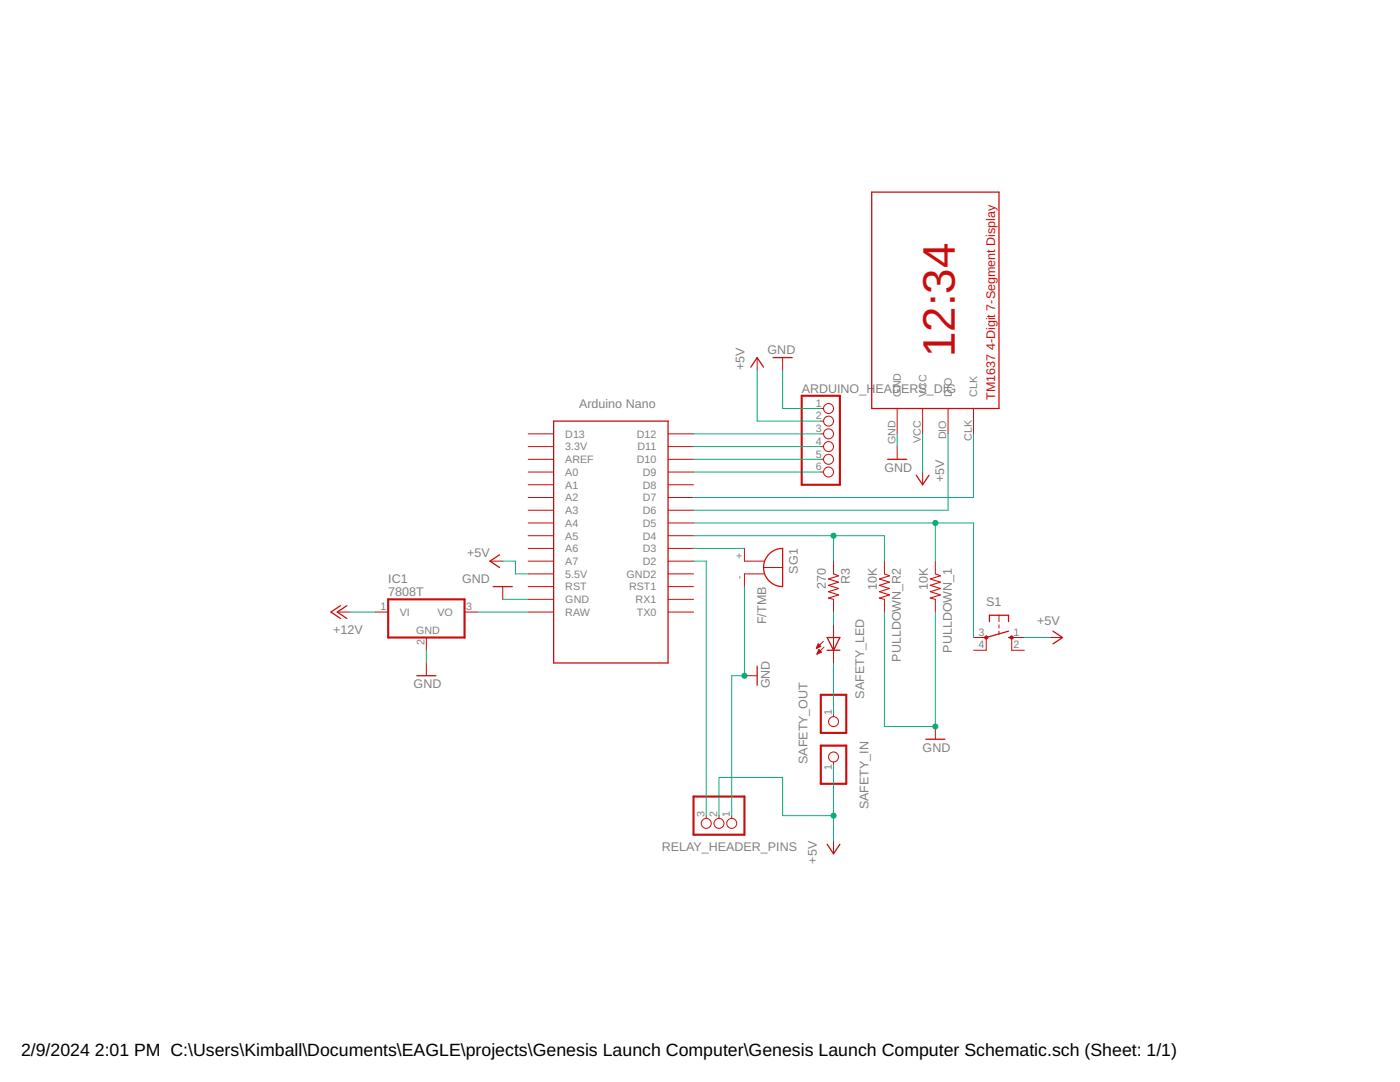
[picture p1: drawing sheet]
<svg xmlns="http://www.w3.org/2000/svg" width="279mm" height="216mm" viewBox="0 0 279 216" stroke-linecap="round" stroke-linejoin="round" font-family="sans-serif">
<g fill="none" stroke="#c90d0c" stroke-width=".2">
<path d="M151.1 71.4v2.5M156.2 71.4v2.5M105.4 89.1h5.1M105.4 91.7h5.1M105.4 99.3h5.1M105.4 96.7h5.1M105.4 94.2h5.1M105.4 86.6h5.1M133.3 89.1h5.1M133.3 91.7h5.1M133.3 99.3h5.1M133.3 96.7h5.1"/>
<path d="M133.3 94.2h5.1M133.3 86.6h5.1M163.8 89.1h.6M163.8 91.7h.6M163.8 94.2h.6M163.8 86.6h.6M163.8 81.5h.6M163.8 84h.6M179 81.5v5.1M179 89.1v2.6M184.1 81.5v5.1M184.1 94.2v2.5"/>
<path d="M189.2 81.5v5.1M194.3 81.5v5.1M97.8 112h2.5M100.3 117.1v2.5M105.4 119.6h5.1M105.4 117.1h5.1M105.4 114.5h5.1M105.4 112h5.1M105.4 109.4h5.1M105.4 106.9h5.1M105.4 104.4h5.1M105.4 101.8h5.1"/>
<path d="M133.3 119.6h5.1M133.3 117.1h5.1M133.3 114.5h5.1M133.3 112h5.1M133.3 109.4h5.1M133.3 106.9h5.1M133.3 104.4h5.1M133.3 101.8h5.1M148.6 109.4v2.6h3.9M152.4 113.2h3.8M152.5 114.5h-3.9v2.6M166.3 112v2.5"/>
<path d="M166.3 119.6v2.5M176.5 112v2.5M176.5 119.6v2.5M186.7 112v2.5M186.7 119.6v2.5M67.3 122.1h2.5M74.9 122.1h2.6M85.1 127.2v2.6M85.1 132.3v2.5M92.7 122.1h2.5M105.4 122.1h5.1M133.3 122.1h5.1"/>
<path d="M148.6 134.8h2.5M163 129.3h.2M163 129.1h.4M163.1 129h.6M163.1 130.5h.1M163.1 128.9h.6M163.1 130.3h.3M163.2 128.8h.4M163.2 130.2h.5M163.2 128.7h.3M163.2 130.1h.7M163.3 128.5h.1"/>
<path d="M163.3 130h.5M163.3 128.5l.5 .5-.9 .4zM163.3 129.9h.4M163.4 129.8h.2M163.4 129.6l.5 .5-.9 .4zM164.3 128l-1.4 1.4M164.4 129.1l-1.4 1.4M166.3 124.7v7.6M194.3 127.2h2.5v2.6h-2.5M199.4 122.8v1.2M199.4 124.7v.6M199.4 125.9v.7"/>
<path d="M204.4 127.2h-2.5v2.6h2.5M209.5 127.2h2.5M166.3 142.5v.5M166.3 152v.6M186.7 145v2.5M140.9 162.8v.5M143.5 162.8v.5M146 162.8v.5M166.3 167.8v2.6"/>
<circle cx="165.4" cy="94.2" r=".99"/>
<circle cx="165.4" cy="89.1" r=".99"/>
<circle cx="165.4" cy="91.7" r=".99"/>
<circle cx="165.4" cy="86.6" r=".99"/>
<circle cx="165.4" cy="81.5" r=".99"/>
<circle cx="165.4" cy="84" r=".99"/>
<circle cx="166.3" cy="144" r=".99"/>
<circle cx="166.3" cy="151" r=".99"/>
<circle cx="140.9" cy="164.3" r=".99"/>
<circle cx="143.5" cy="164.3" r=".99"/>
<circle cx="146" cy="164.3" r=".99"/>
</g>
<g fill="none" stroke="#c90d0c" stroke-width=".25">
<path d="M174 38.3h25.4v43.2h-25.4zM149.8 73.3l1.3-1.9 1.3 1.9M154.3 71.4h3.8M110.5 84h22.8v48.3h-22.8zM177.1 91.7h3.9M182.9 94.8l1.2 1.9 1.3-1.9M98.4 117.1h3.8M99.7 110.7l-1.9 1.3 1.9 1.2M153.3 110.7l.4-.3a3.7 3.7 0 0 1 2.5-1v7.7a3.8 3.8 0 0 1-3.5-2.3 3.8 3.8 0 0 1 .6-4.1zM67.9 120.9l-1.9 1.2 1.9 1.3M69.2 120.9l-1.9 1.2 1.9 1.3M83.2 134.8h3.8"/>
<path d="M151.1 132.9v3.8M165.1 127.2h2.5l-1.3 2.6zM165.1 129.8h2.5M197.5 124v-1.2h3.8v1.2M201.3 127.2h.6M201.3 125.9l-4.5 1.3M210.1 125.9l1.9 1.3-1.9 1.3M184.8 147.5h3.8M165.1 168.5l1.2 1.9 1.3-1.9"/>
</g>
<path d="M166.3 114.5l1.1 .4-2.1 .6 2.1 .7-2.1 .6 2.1 .6-2.1 .7 2.1 .6-2.1 .6 1 .3M176.5 114.5l1 .4-2 .6 2 .7-2 .6 2 .6-2 .7 2 .6-2 .6 1 .3M186.7 114.5l1 .4-2 .6 2 .7-2 .6 2 .6-2 .7 2 .6-2 .6 1 .3" fill="none" stroke="#c90d0c" stroke-width=".21"/>
<path d="M160 79h7.6v17.7h-7.6zM77.5 119.6h15.2v7.6h-15.2zM163.8 138.6h5.1v7.6h-5.1zM138.4 158.9h10.2v7.7h-10.2zM163.8 148.8h5.1v7.6h-5.1z" fill="none" stroke="#c90d0c" stroke-width=".42"/>
<g fill="#c90d0c" stroke="#c90d0c" stroke-width=".2">
<path d="M201.7 127l.2-.1 .2 .1v.4h-.4z" fill-rule="evenodd"/>
<circle cx="196.8" cy="127.2" r=".33"/>
</g>
<g fill="none" stroke="#0dab76" stroke-width=".2">
<path d="M151.1 73.9v10.1h12.7M156.2 73.9v7.6h7.6M138.4 94.2h25.4M138.4 91.7h25.4M138.4 89.1h25.4M138.4 86.6h25.4M179 86.6v2.5M184.1 86.6v7.6M189.2 86.6v15.2h-50.8M194.3 86.6v12.7h-55.9M100.3 119.6h5.1M100.3 112h2.6v2.5h2.5"/>
<path d="M138.4 106.9h38.1v5.1M138.4 112h2.5v50.8M138.4 104.4h55.9v22.8M138.4 109.4h10.2M148.6 117.1v17.7h-2.6v28M166.3 106.9v5.1M186.7 104.4v7.6M69.8 122.1h5.1M85.1 129.8v2.5M95.2 122.1h10.2M166.3 122.1v2.6M166.3 132.3v10.2"/>
<path d="M176.5 122.1v22.9h10.2v-22.9M204.4 127.2h5.1M166.3 152.6v15.2M143.5 162.8v-7.7h12.7v7.7h10.1"/>
</g>
<g fill="#0dab76" stroke="#0dab76" stroke-width=".2">
<circle cx="186.7" cy="145" r=".51"/>
<circle cx="148.6" cy="134.8" r=".51"/>
<circle cx="166.3" cy="162.8" r=".51"/>
<circle cx="186.7" cy="104.4" r=".51"/>
<circle cx="166.3" cy="106.9" r=".51"/>
</g>
<text font-size="9.1" fill="#c90d0c" x="190.6" y="71.2" transform="rotate(-90 190.6 71.2)">12:34</text>
<g font-size="3.5">
<text x="4.2" y="210.7">2/9/2024</text>
<text x="18.9" y="210.7">2:01 PM C:\Users\Kimball\Documents\EAGLE\projects\Genesis Launch Computer\Genesis Launch Computer Schematic.sch (Sheet: 1/1)</text>
</g>
<g font-size="2.5" fill="#808080">
<text x="153.2" y="70.6">GND</text>
<text x="148.6" y="73.9" transform="rotate(-90 148.6 73.9)">+5V</text>
<text x="115.6" y="81.5">Arduino Nano</text>
<text x="160" y="78.3">ARDUINO_H</text>
<text x="174.7" y="78.3">EADERS_DIG</text>
<text x="176.5" y="94.2">GND</text>
<text x="188.4" y="96.2" transform="rotate(-90 188.4 96.2)">+5V</text>
<text x="93.3" y="111.2">+5V</text>
<text x="77.5" y="119">7808T</text>
<text x="77.5" y="116.4">IC1</text>
<text x="92.2" y="116.3">GND</text>
<text x="159.2" y="114.4" transform="rotate(-90 159.2 114.4)">SG1</text>
<text x="164.8" y="117.4" transform="rotate(-90 164.8 117.4)">270</text>
<text x="169.6" y="116.4" transform="rotate(-90 169.6 116.4)">R3</text>
<text x="175" y="117.7" transform="rotate(-90 175 117.7)">10K</text>
<text x="185.1" y="117.7" transform="rotate(-90 185.1 117.7)">10K</text>
<text x="152.9" y="124.6" transform="rotate(-90 152.9 124.6)">F/TMB</text>
<text x="196.8" y="120.9">S1</text>
<text x="207" y="124.7">+5V</text>
<text x="66.5" y="126.4">+12V</text>
<text x="189.9" y="130.3" transform="rotate(-90 189.9 130.3)">PULLDOWN_1</text>
<text x="82.5" y="137.4">GND</text>
<text x="153.7" y="137.4" transform="rotate(-90 153.7 137.4)">GND</text>
<text x="179.8" y="132.1" transform="rotate(-90 179.8 132.1)">PULLDOWN_R2</text>
<text x="172.4" y="139.4" transform="rotate(-90 172.4 139.4)">SAFETY_LED</text>
<text x="161.1" y="152.5" transform="rotate(-90 161.1 152.5)">SAFETY_OUT</text>
<text x="184.1" y="150.1">GND</text>
<text x="173.3" y="161.5" transform="rotate(-90 173.3 161.5)">SAFETY_IN</text>
<text x="132.1" y="169.7">RELAY_HEADER_PINS</text>
<text x="163" y="172.4" transform="rotate(-90 163 172.4)">+5V</text>
</g>
<g font-size="2.5" fill="#c90d0c">
<text x="198.6" y="69.9" transform="rotate(-90 198.6 69.9)">4-Digit 7-Segment Display</text>
<text x="198.6" y="79.8" transform="rotate(-90 198.6 79.8)">TM1637</text>
</g>
<g font-size="2.1" fill="#808080">
<text x="162.8" y="81.1">1</text>
<text x="162.8" y="83.7">2</text>
<text x="179.8" y="79.2" transform="rotate(-90 179.8 79.2)">GND</text>
<text x="184.9" y="79.2" transform="rotate(-90 184.9 79.2)">VCC</text>
<text x="190" y="79.2" transform="rotate(-90 190 79.2)">DIO</text>
<text x="195" y="79.2" transform="rotate(-90 195 79.2)">CLK</text>
<text x="112.8" y="89.9">3.3V</text>
<text x="112.8" y="87.3">D13</text>
<text x="127.1" y="87.3">D12</text>
<text x="127.2" y="89.9">D11</text>
<text x="162.8" y="86.2">3</text>
<text x="162.8" y="88.8">4</text>
<text x="178.7" y="88.6" transform="rotate(-90 178.7 88.6)">GND</text>
<text x="183.8" y="88.3" transform="rotate(-90 183.8 88.3)">VCC</text>
<text x="188.8" y="87.6" transform="rotate(-90 188.8 87.6)">DIO</text>
<text x="193.9" y="88" transform="rotate(-90 193.9 88)">CLK</text>
<text x="112.8" y="92.4">AREF</text>
<text x="112.8" y="95">A0</text>
<text x="127.1" y="92.4">D10</text>
<text x="128.3" y="95">D9</text>
<text x="162.8" y="91.3">5</text>
<text x="162.8" y="93.8">6</text>
<text x="112.8" y="100">A2</text>
<text x="112.8" y="97.5">A1</text>
<text x="128.3" y="100">D7</text>
<text x="128.3" y="97.5">D8</text>
<text x="112.8" y="102.6">A3</text>
<text x="112.8" y="107.7">A5</text>
<text x="112.8" y="105.1">A4</text>
<text x="128.3" y="107.7">D4</text>
<text x="128.3" y="105.1">D5</text>
<text x="128.3" y="102.6">D6</text>
<text x="112.8" y="112.7">A7</text>
<text x="112.8" y="110.2">A6</text>
<text x="128.3" y="112.7">D2</text>
<text x="128.3" y="110.2">D3</text>
<text x="148.2" y="111.6" transform="rotate(-90 148.2 111.6)">+</text>
<text x="112.8" y="117.8">RST</text>
<text x="112.8" y="115.3">5.5V</text>
<text x="125.1" y="115.3">GND2</text>
<text x="125.5" y="117.8">RST1</text>
<text x="148.2" y="115.6" transform="rotate(-90 148.2 115.6)">-</text>
<text x="75.9" y="121.8">1</text>
<text x="79.8" y="122.9">VI</text>
<text x="87.3" y="122.9">VO</text>
<text x="93.1" y="121.8">3</text>
<text x="112.8" y="122.9">RAW</text>
<text x="112.8" y="120.4">GND</text>
<text x="126.9" y="120.4">RX1</text>
<text x="127.1" y="122.9">TX0</text>
<text x="83.1" y="126.4">GND</text>
<text x="84.7" y="128.7" transform="rotate(-90 84.7 128.7)">2</text>
<text x="195.3" y="126.9">3</text>
<text x="195.3" y="129.4">4</text>
<text x="202.3" y="126.9">1</text>
<text x="202.3" y="129.4">2</text>
<text x="166" y="142.6" transform="rotate(-90 166 142.6)">1</text>
<text x="166" y="153.6" transform="rotate(-90 166 153.6)">1</text>
<text x="140.6" y="163" transform="rotate(-90 140.6 163)">3</text>
<text x="143.1" y="163" transform="rotate(-90 143.1 163)">2</text>
<text x="145.7" y="163" transform="rotate(-90 145.7 163)">1</text>
</g>
</svg>
